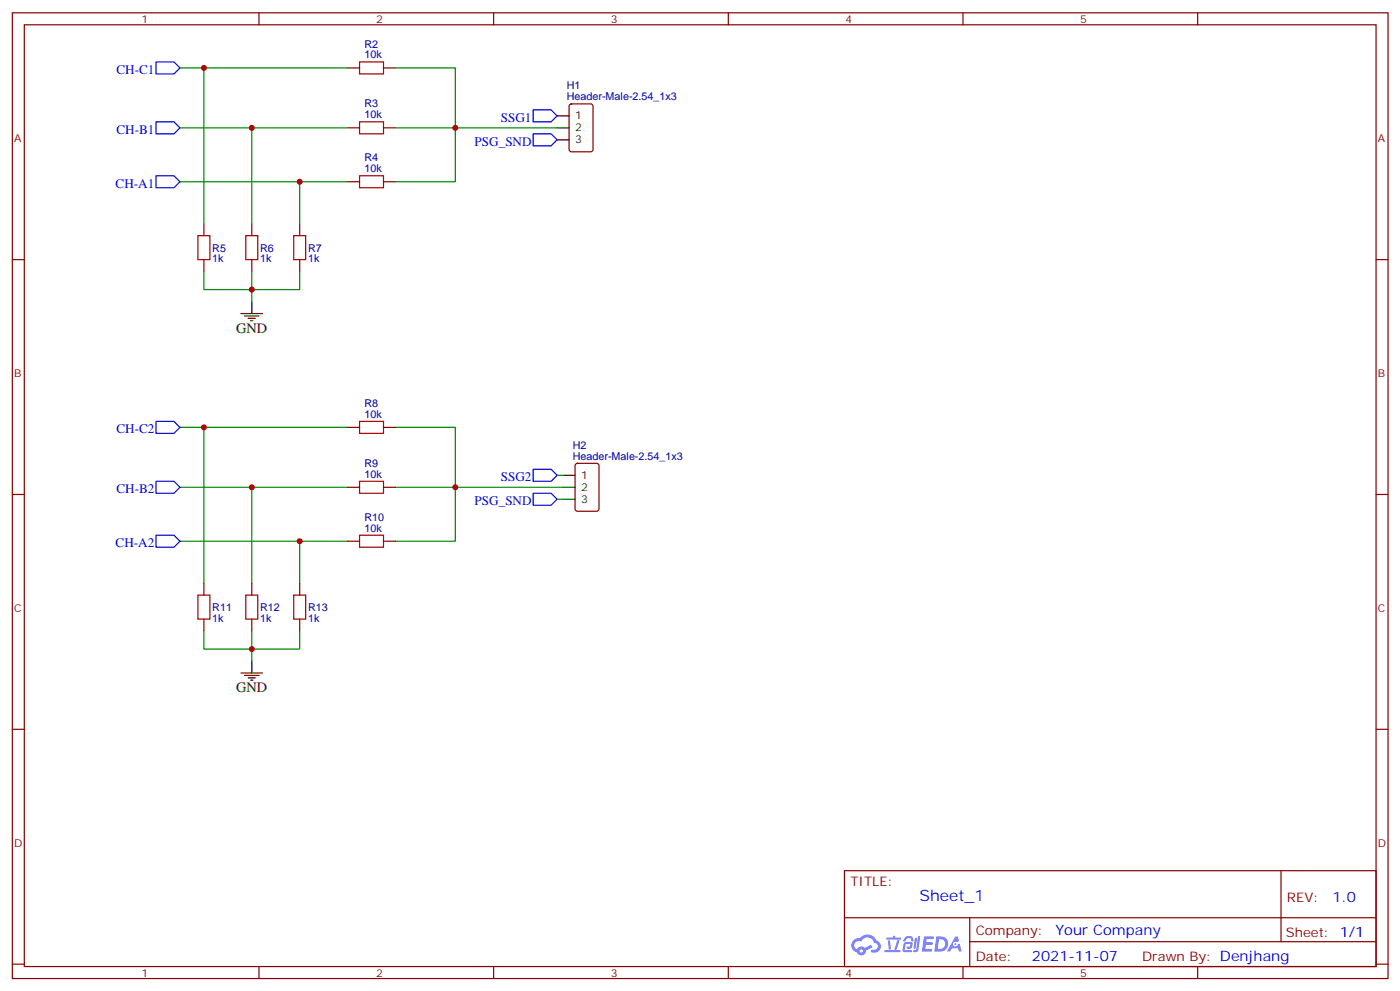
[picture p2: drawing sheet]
<svg xmlns="http://www.w3.org/2000/svg" width="413mm" height="292mm" viewBox="0 0 413 292" stroke-linecap="round" stroke-linejoin="round" font-family="sans-serif">
<g fill="none" stroke="#870000" stroke-width=".35">
<path d="M3.6 3.8h405.4v284.3h-405.4zM7.2 7.3h398.2v277.3h-398.2zM76.3 3.8v3.5M145.5 3.8v3.5M214.6 3.8v3.5M283.7 3.8v3.5M352.9 3.8v3.5M3.6 76.4h3.6M405.4 76.4h3.6M3.6 145.6h3.6M405.4 145.6h3.6M3.6 214.7h3.6"/>
<path d="M405.4 214.7h3.6M248.8 256.4h156.6v28.2h-156.6zM377.4 256.4v20.9M248.8 270.2h156.5M285.7 277.3h119.6M285.7 270.2v14.1M3.6 283.9h3.6M76.3 284.6v3.5M145.5 284.6v3.5M214.6 284.6v3.5M283.7 284.6v3.5M352.9 284.6v3.5"/>
<path d="M405.4 283.9h3.6"/>
</g>
<g fill="#5487ff">
<path d="M272.3 275.7h2.5l.3 .2-.1 .5-2 .1-.1 .9h1.6l.4 .4-.4 .4h-1.7l-.2 1.2 1.9 .1 .2 .3-.2 .3-2.9 .1z"/>
<path d="M281.5 275.8h.7l.4 1.3-.7 .3a.74 .74 0 0 0-1.1 .3 .74 .74 0 0 0 .5 1 .74 .74 0 0 0 .9-.6l.6-.3 .6 2.3h-.9l-.2-.9h-1.8l-.6 .9h-.9z"/>
<path d="M269.6 276.1h.6l-.4 3a.31 .31 0 0 1-.3 .2 .31 .31 0 0 1-.3-.3z"/>
<path d="M270.5 275.7h.6l-.5 3.9a.89 .89 0 0 1-.7 .7 .89 .89 0 0 1-.9-.3l1-.4z"/>
<path d="M266.9 275.8l.6-.2 1.2 .1 .5 1.3-.6 .2-.4-1-1 .2a.95 .95 0 0 1-1 .8l-.1-.2z"/>
<path d="M266.5 277.5l1.8-.2a1.04 1.04 0 0 1 .6 1.1 1.04 1.04 0 0 1-.8 .9h-.7a.29 .29 0 0 1-.3-.3 .29 .29 0 0 1 .4-.3h.6l.2-.8-1.4 .1-.3 1.7 1.9 .1a.29 .29 0 0 1 .2 .3 .29 .29 0 0 1-.3 .3l-2-.1-.4-.3 .2-2z"/>
<path d="M260.6 279.8h4.4a.3 .3 0 0 1 .3 .3 .3 .3 0 0 1-.3 .3h-4.3z"/>
<path d="M264.4 276.8h.6l-.5 1.7a1.02 1.02 0 0 1-.7 1.1l-.2-.2z"/>
<path d="M261.6 276.9h.6l.3 2.4-.3 .3-.3-.2z"/>
<path d="M261.2 276.1h1.9l.2-.6h.5l-.1 .6h1.5a.29 .29 0 0 1 .3 .3 .29 .29 0 0 1-.3 .2h-3.9z"/>
<path d="M275.9 275.7l-.6 4.5h1.4a2.27 2.27 0 0 0 2.7-2.3 2.27 2.27 0 0 0-2.7-2.2zM276.7 276.5a1.5 1.5 0 0 1 1.8 1.5 1.5 1.5 0 0 1-1.9 1.4h-.3z"/>
<path d="M251.5 276.9a2.09 2.09 0 0 0 1 3.5 1.37 1.37 0 0 0 1.5 .9 1.37 1.37 0 0 0 1.1-1.4l2-1-.5-.7-1.8 .9a1.4 1.4 0 0 0-2.3 .4 1.32 1.32 0 0 1-.6-1.8 1.32 1.32 0 0 1 1.9-.5 2.02 2.02 0 0 1 2-1.2 2.02 2.02 0 0 1 1.8 1.6 1.09 1.09 0 0 1 1.1 1.4 1.09 1.09 0 0 1-1.6 .7 .41 .41 0 0 0-.5 .3 .41 .41 0 0 0 .4 .5 1.89 1.89 0 0 0 2.4-1.2 1.89 1.89 0 0 0-1.2-2.4 2.98 2.98 0 0 0-5-.7l-1 .2zM253.3 280a.52 .52 0 0 1 1 0 .52 .52 0 0 1-1 0z"/>
<circle cx="281.5" cy="278" r=".28"/>
</g>
<path d="M46 18.2h5.3l1.7 1.8-1.7 1.8h-5.3zM46 35.9h5.3l1.7 1.7-1.7 1.8h-5.3zM157.1 39.4h5.3l1.7 1.8-1.7 1.7h-5.3zM157.1 32.3h5.3l1.7 1.8-1.7 1.8h-5.3zM46 51.8h5.3l1.7 1.7-1.7 1.8h-5.3zM46 124.1h5.3l1.7 1.7-1.7 1.8h-5.3zM157.1 138.2h5.3l1.7 1.7-1.7 1.8h-5.3zM46 157.6h5.3l1.7 1.7-1.7 1.8h-5.3zM46 141.7h5.3l1.7 1.8-1.7 1.7h-5.3zM157.1 145.2h5.3l1.7 1.8-1.7 1.8h-5.3z" fill="none" stroke="#00f" stroke-width=".35"/>
<path d="M105.9 18.2h7.1v3.6h-7.1zM105.9 35.9h7.1v3.5h-7.1zM105.9 51.8h7.1v3.5h-7.1zM58.3 69.4h3.5v7h-3.5zM72.4 69.4h3.6v7h-3.6zM86.5 69.4h3.6v7h-3.6zM105.9 124.1h7.1v3.5h-7.1zM105.9 157.6h7.1v3.5h-7.1zM105.9 141.7h7.1v3.5h-7.1zM58.3 175.2h3.5v7.1h-3.5zM72.4 175.2h3.6v7.1h-3.6zM86.5 175.2h3.6v7.1h-3.6z" fill="none" stroke="#a10000" stroke-width=".35"/>
<g fill="none" stroke="#870000" stroke-width=".35">
<path d="M102.4 20h3.5M102.4 37.6h3.5M113 20h3.5M113 37.6h3.5M167.9 30.8l.5-.2h5.6l.7 .4v13l-.4 .6-5.9 .1-.7-.5v-12.9zM102.4 53.5h3.5M113 53.5h3.5M60.1 65.9v3.5M60.1 76.4v3.6M74.2 65.9v3.5M74.2 76.4v3.6M88.3 65.9v3.5"/>
<path d="M88.3 76.4v3.6M102.4 125.8h3.5M113 125.8h3.5M169.7 136.6l.4-.2h5.7l.6 .5 .1 12.9-.5 .7h-5.9l-.6-.4-.1-13zM102.4 159.3h3.5M102.4 143.5h3.5M113 159.3h3.5M113 143.5h3.5M60.1 171.7v3.5M74.2 171.7v3.5M88.3 171.7v3.5M60.1 182.3v3.5"/>
<path d="M74.2 182.3v3.5M88.3 182.3v3.5"/>
</g>
<g fill="none" stroke="#008700" stroke-width=".35">
<path d="M53 20h7.1v45.9M53 37.6h21.2v28.3M60.1 20h42.3M74.2 37.6h28.2M116.5 20h17.7v17.6h-17.7M164.1 37.6h-29.9v15.9h-17.7M53 53.5h35.3v12.4M88.3 53.5h14.1M60.1 80v5.3h28.2v-5.3M74.2 80v8.8M53 125.8h7.1v45.9M60.1 125.8h42.3"/>
<path d="M116.5 125.8h17.7v17.7h-17.7M164.1 139.9h1.8M53 159.3h35.3v12.4M53 143.5h21.2v28.2M74.2 143.5h28.2M88.3 159.3h14.1M164.1 147h1.8M165.9 143.5h-31.7v15.8h-17.7M60.1 185.8v5.3h28.2v-5.3M74.2 185.8v8.8"/>
</g>
<g fill="none" stroke="#000" stroke-width=".35">
<path d="M164.1 34.1h3.6M164.1 37.6h3.6M164.1 41.2h3.6M71 92.3h6.4M72.1 93h4.2M73.1 93.7h2.1M73.8 94.4h.7M74.2 88.8v3.5M165.9 139.9h3.5M165.9 147h3.5M165.9 143.5h3.5M71 198.2h6.4"/>
<path d="M72.1 198.9h4.2M73.1 199.6h2.1M74.2 194.6v3.6M73.8 200.3h.7"/>
</g>
<g fill="#c00">
<circle cx="74.2" cy="85.3" r=".88"/>
<circle cx="88.3" cy="53.5" r=".88"/>
<circle cx="74.2" cy="37.6" r=".88"/>
<circle cx="60.1" cy="20" r=".88"/>
<circle cx="134.2" cy="37.6" r=".88"/>
<circle cx="134.2" cy="143.5" r=".88"/>
<circle cx="60.1" cy="125.8" r=".88"/>
<circle cx="74.2" cy="143.5" r=".88"/>
<circle cx="88.3" cy="159.3" r=".88"/>
<circle cx="74.2" cy="191.1" r=".88"/>
</g>
<text font-size="4.6" fill="#00f" x="270.9" y="265.4">Sheet_1</text>
<g font-size="4.2">
<text x="69.6" y="98">GND</text>
<text x="69.6" y="203.8">GND</text>
</g>
<g font-size="4.2" fill="#00f">
<text x="392.6" y="265.6">1.0</text>
<text x="311" y="275.2">Your Company</text>
<text x="304.1" y="283">2021-11-07</text>
</g>
<g font-size="3.9" fill="#00f">
<text x="34.3" y="21.8">CH-C1</text>
<text x="147.6" y="35.9">SSG1</text>
<text x="34.3" y="39.4">CH-B1</text>
<text x="139.8" y="42.9">PSG_SND</text>
<text x="34.1" y="55.3">CH-A1</text>
<text x="34.3" y="127.6">CH-C2</text>
<text x="147.6" y="141.7">SSG2</text>
<text x="34.3" y="145.2">CH-B2</text>
<text x="139.8" y="148.8">PSG_SND</text>
<text x="34.1" y="161.1">CH-A2</text>
</g>
<g font-size="3.9" fill="#800">
<text x="250.6" y="260.9">TITLE:</text>
<text x="379.2" y="265.6">REV:</text>
<text x="287.5" y="275.1">Company:</text>
<text x="378.9" y="275.8">Sheet: 1/1</text>
<text x="287.5" y="282.8">Date:</text>
<text x="336.5" y="282.9">Draw</text>
<text x="346.7" y="282.9">n By: Denjhang</text>
</g>
<g font-size="3.2" fill="#800">
<text x="41.7" y="6.8">1</text>
<text x="110.9" y="6.8">2</text>
<text x="180" y="6.8">3</text>
<text x="249.2" y="6.8">4</text>
<text x="318.3" y="6.8">5</text>
<text x="4.2" y="41.9">A</text>
<text x="406" y="41.9">A</text>
<text x="4.2" y="111">B</text>
<text x="406" y="111">B</text>
<text x="4.2" y="180.2">C</text>
<text x="406" y="180.2">C</text>
<text x="4.2" y="249.3">D</text>
<text x="406" y="249.3">D</text>
<text x="41.7" y="287.6">1</text>
<text x="110.9" y="287.6">2</text>
<text x="180" y="287.6">3</text>
<text x="249.2" y="287.6">4</text>
<text x="318.3" y="287.6">5</text>
</g>
<g font-size="3.2" fill="#000080">
<text x="107.4" y="17.2">10k</text>
<text x="107.4" y="14">R2</text>
<text x="167" y="26.3">H1</text>
<text x="167" y="29.5">Header-Male-2.54_1x3</text>
<text x="107.4" y="34.8">10k</text>
<text x="107.4" y="31.6">R3</text>
<text x="107.4" y="47.5">R4</text>
<text x="107.4" y="50.7">10k</text>
<text x="62.5" y="77.3">1k</text>
<text x="62.6" y="74.1">R5</text>
<text x="76.7" y="77.3">1k</text>
<text x="76.7" y="74.1">R6</text>
<text x="90.8" y="77.3">1k</text>
<text x="90.8" y="74.1">R7</text>
<text x="107.4" y="119.8">R8</text>
<text x="107.4" y="123">10k</text>
<text x="107.4" y="137.5">R9</text>
<text x="168.7" y="132.1">H2</text>
<text x="168.8" y="135.4">Header-Male-2.54_1x3</text>
<text x="107.4" y="140.7">10k</text>
<text x="107.4" y="153.3">R10</text>
<text x="107.4" y="156.5">10k</text>
<text x="62.6" y="179.9">R11</text>
<text x="76.7" y="179.9">R12</text>
<text x="90.8" y="179.9">R13</text>
<text x="62.5" y="183.1">1k</text>
<text x="76.7" y="183.1">1k</text>
<text x="90.8" y="183.1">1k</text>
</g>
<g font-size="3.2">
<text x="169.4" y="35.2">1</text>
<text x="169.4" y="38.7">2</text>
<text x="169.4" y="42.2">3</text>
<text x="171.2" y="141">1</text>
<text x="171.2" y="148.1">3</text>
<text x="171.2" y="144.5">2</text>
</g>
</svg>
